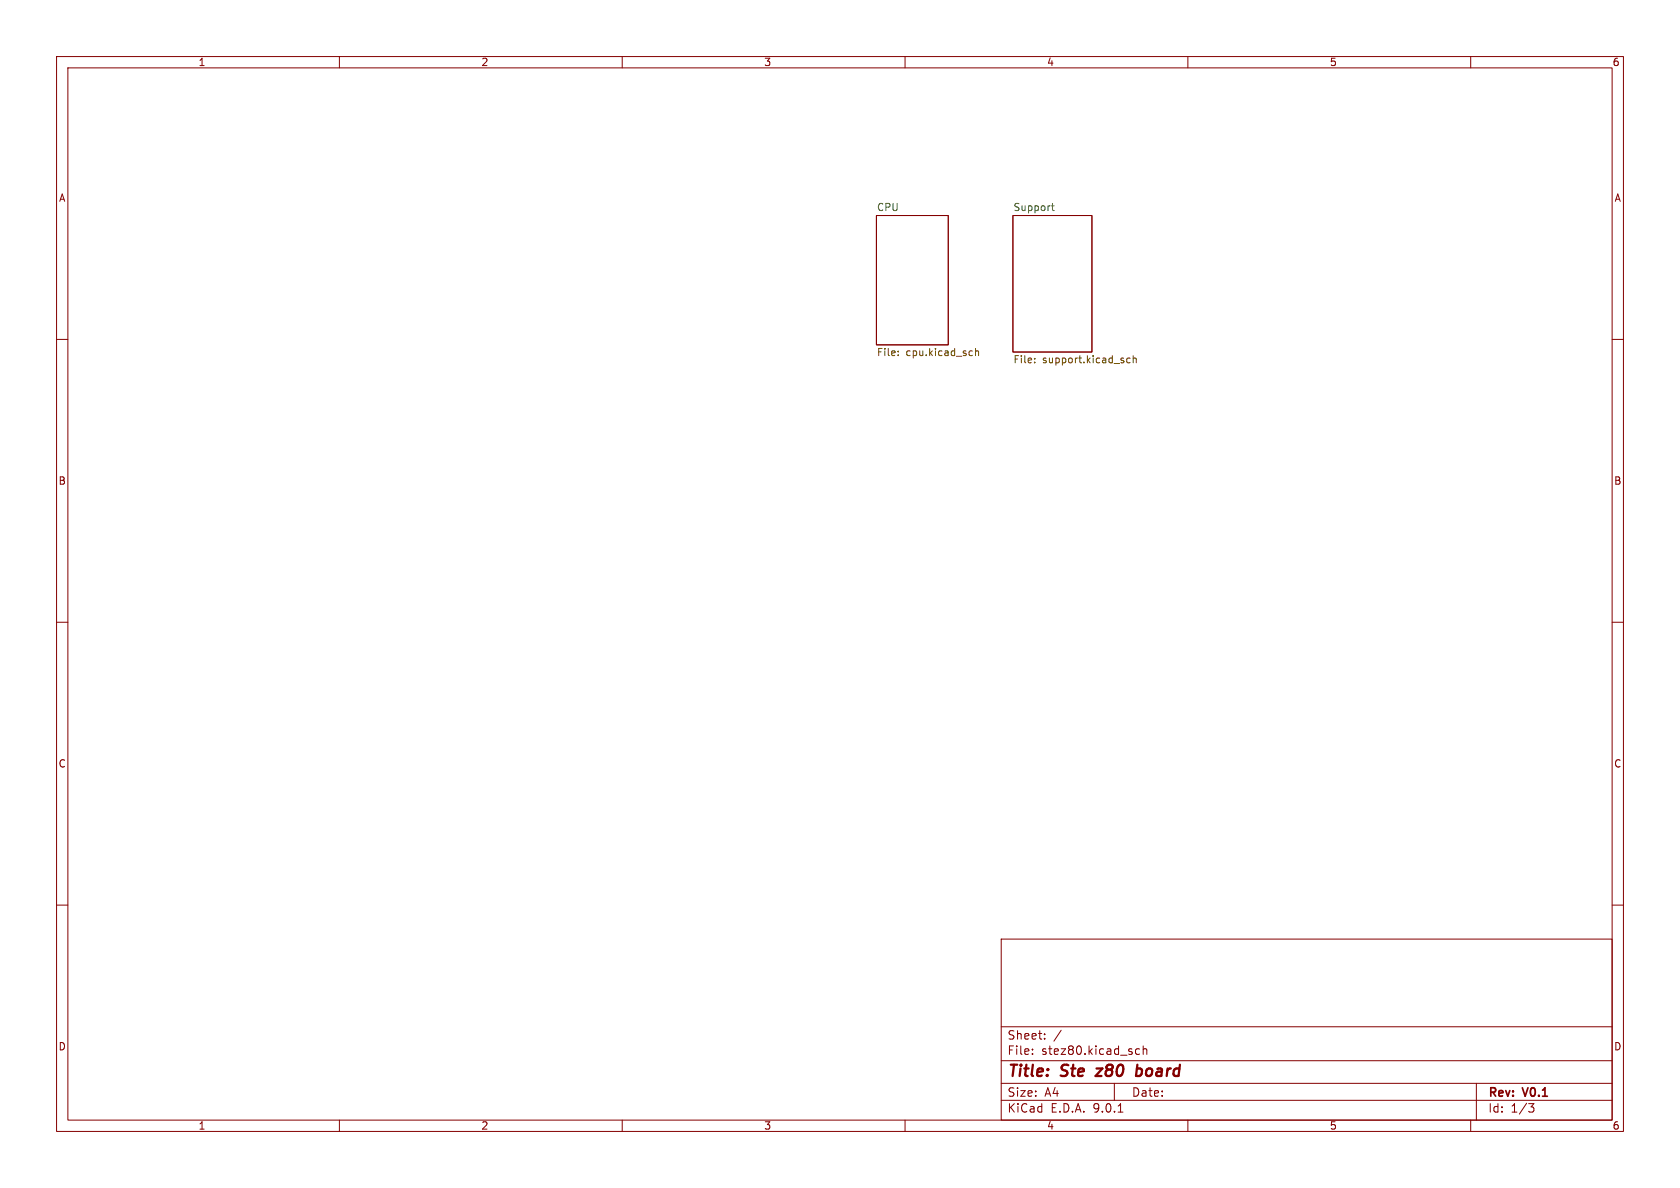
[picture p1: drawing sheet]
<svg xmlns="http://www.w3.org/2000/svg" width="297mm" height="210mm" viewBox="0 0 297 210" stroke-linecap="round" stroke-linejoin="round" font-family="sans-serif">
<g fill="none" stroke="#840000" stroke-width=".18">
<path d="M10 10h277v190h-277zM12 12h273v186h-273zM60 10v2M110 10v2M160 10v2M210 10v2M260 10v2M154.9 38.1h12.7v22.9h-12.7zM179.1 38.1h13.9v24.1h-13.9zM10 60h2M285 60h2M10 110h2"/>
<path d="M285 110h2M10 160h2M177 166h108v32h-108zM285 160h2M60 198v2M110 198v2M160 198v2M177 194.5h108M177 191.5h108M177 187.5h108M177 181.5h108M182.5 186.3v.1"/>
<path d="M182.5 185.5v.1M184.7 183.6v.1M184.7 182.8v.1M187.6 182.1l-1.3 2M197 191.5v3M197.7 196.6h.8M201.5 185.5l-.5-.1-.3 .3v.4l.2 .2h.6M202.1 185.5l.2-.1 .4 .1v.9M202.1 184.9v1.5M210 198v2M260 198v2M261 191.5v6.5"/>
<path d="M270.2 195.1h1l-.5 .6 .4 .1 .1 .5-.3 .3h-.4"/>
</g>
<path d="M194.9 188.9l-1.2 1.3h1M201 189l.2-.1 .5 .1M201.1 188.2l-.3 2M201.7 190a.66 .66 0 0 1-.9 .1" fill="none" stroke="#840000" stroke-width=".4"/>
<path d="M185.9 36.4h.5M186.1 36v1l.3 .2" fill="none" stroke="#006464" stroke-width=".18"/>
<path d="M158.8 62.7v.2M158.8 62.1v.1M171.8 62l.1 .1M171.9 62.8l-.1 .1M172.5 61.6v1.3M172.5 62.1l.1-.1 .3 .1 .1 .8M182.9 64v.1M182.9 63.4v.1M199.8 63.4l-.4-.1-.2 .2 .1 .6h.5M200.3 63.4l.2-.1 .3 .1 .1 .7M200.3 62.9v1.2" fill="none" stroke="#725600" stroke-width=".18"/>
<g font-size="2.8" fill="#840000">
<text x="178" y="190.9">Title:</text>
<text x="187.7" y="190.9">Ste</text>
<text x="194.7" y="190.9">z80</text>
<text x="202.5" y="190.9">board</text>
</g>
<g font-size="2.1" fill="#840000">
<text x="178" y="184">Sheet:</text>
<text x="178" y="186.7">File:</text>
<text x="184.1" y="186.7">stez80.kicad_sch</text>
<text x="178" y="196.9">KiCad</text>
<text x="178" y="194.1">Size:</text>
<text x="184.7" y="194.1">A4</text>
<text x="185.7" y="196.9">E.D.A.</text>
<text x="193.3" y="196.9">9.0.1</text>
<text x="200" y="194.1">Date:</text>
<text x="263" y="194.3">Rev:</text>
<text x="263" y="196.9">Id:</text>
<text x="267.1" y="196.9">1/3</text>
<text x="269.4" y="194.3">V0.1</text>
</g>
<g font-size="1.8" fill="#840000">
<text x="35" y="11.9">1</text>
<text x="85" y="11.9">2</text>
<text x="135" y="11.9">3</text>
<text x="185" y="11.9">4</text>
<text x="235" y="11.9">5</text>
<text x="285" y="11.9">6</text>
<text x="10.3" y="35.9">A</text>
<text x="285.3" y="35.9">A</text>
<text x="10.3" y="85.9">B</text>
<text x="285.3" y="85.9">B</text>
<text x="10.3" y="135.9">C</text>
<text x="285.3" y="135.9">C</text>
<text x="10.3" y="185.9">D</text>
<text x="285.3" y="185.9">D</text>
<text x="35" y="199.9">1</text>
<text x="85" y="199.9">2</text>
<text x="135" y="199.9">3</text>
<text x="185" y="199.9">4</text>
<text x="235" y="199.9">5</text>
<text x="285" y="199.9">6</text>
</g>
<g font-size="1.8" fill="#006464">
<text x="154.9" y="37.4">CPU</text>
<text x="179.1" y="37.4">Support</text>
</g>
<g font-size="1.8" fill="#725600">
<text x="154.9" y="63.3">File:</text>
<text x="160.2" y="63.3">cpu.kicad_sch</text>
<text x="179.1" y="64.5">File:</text>
<text x="184.3" y="64.5">support.kicad_sch</text>
</g>
</svg>
